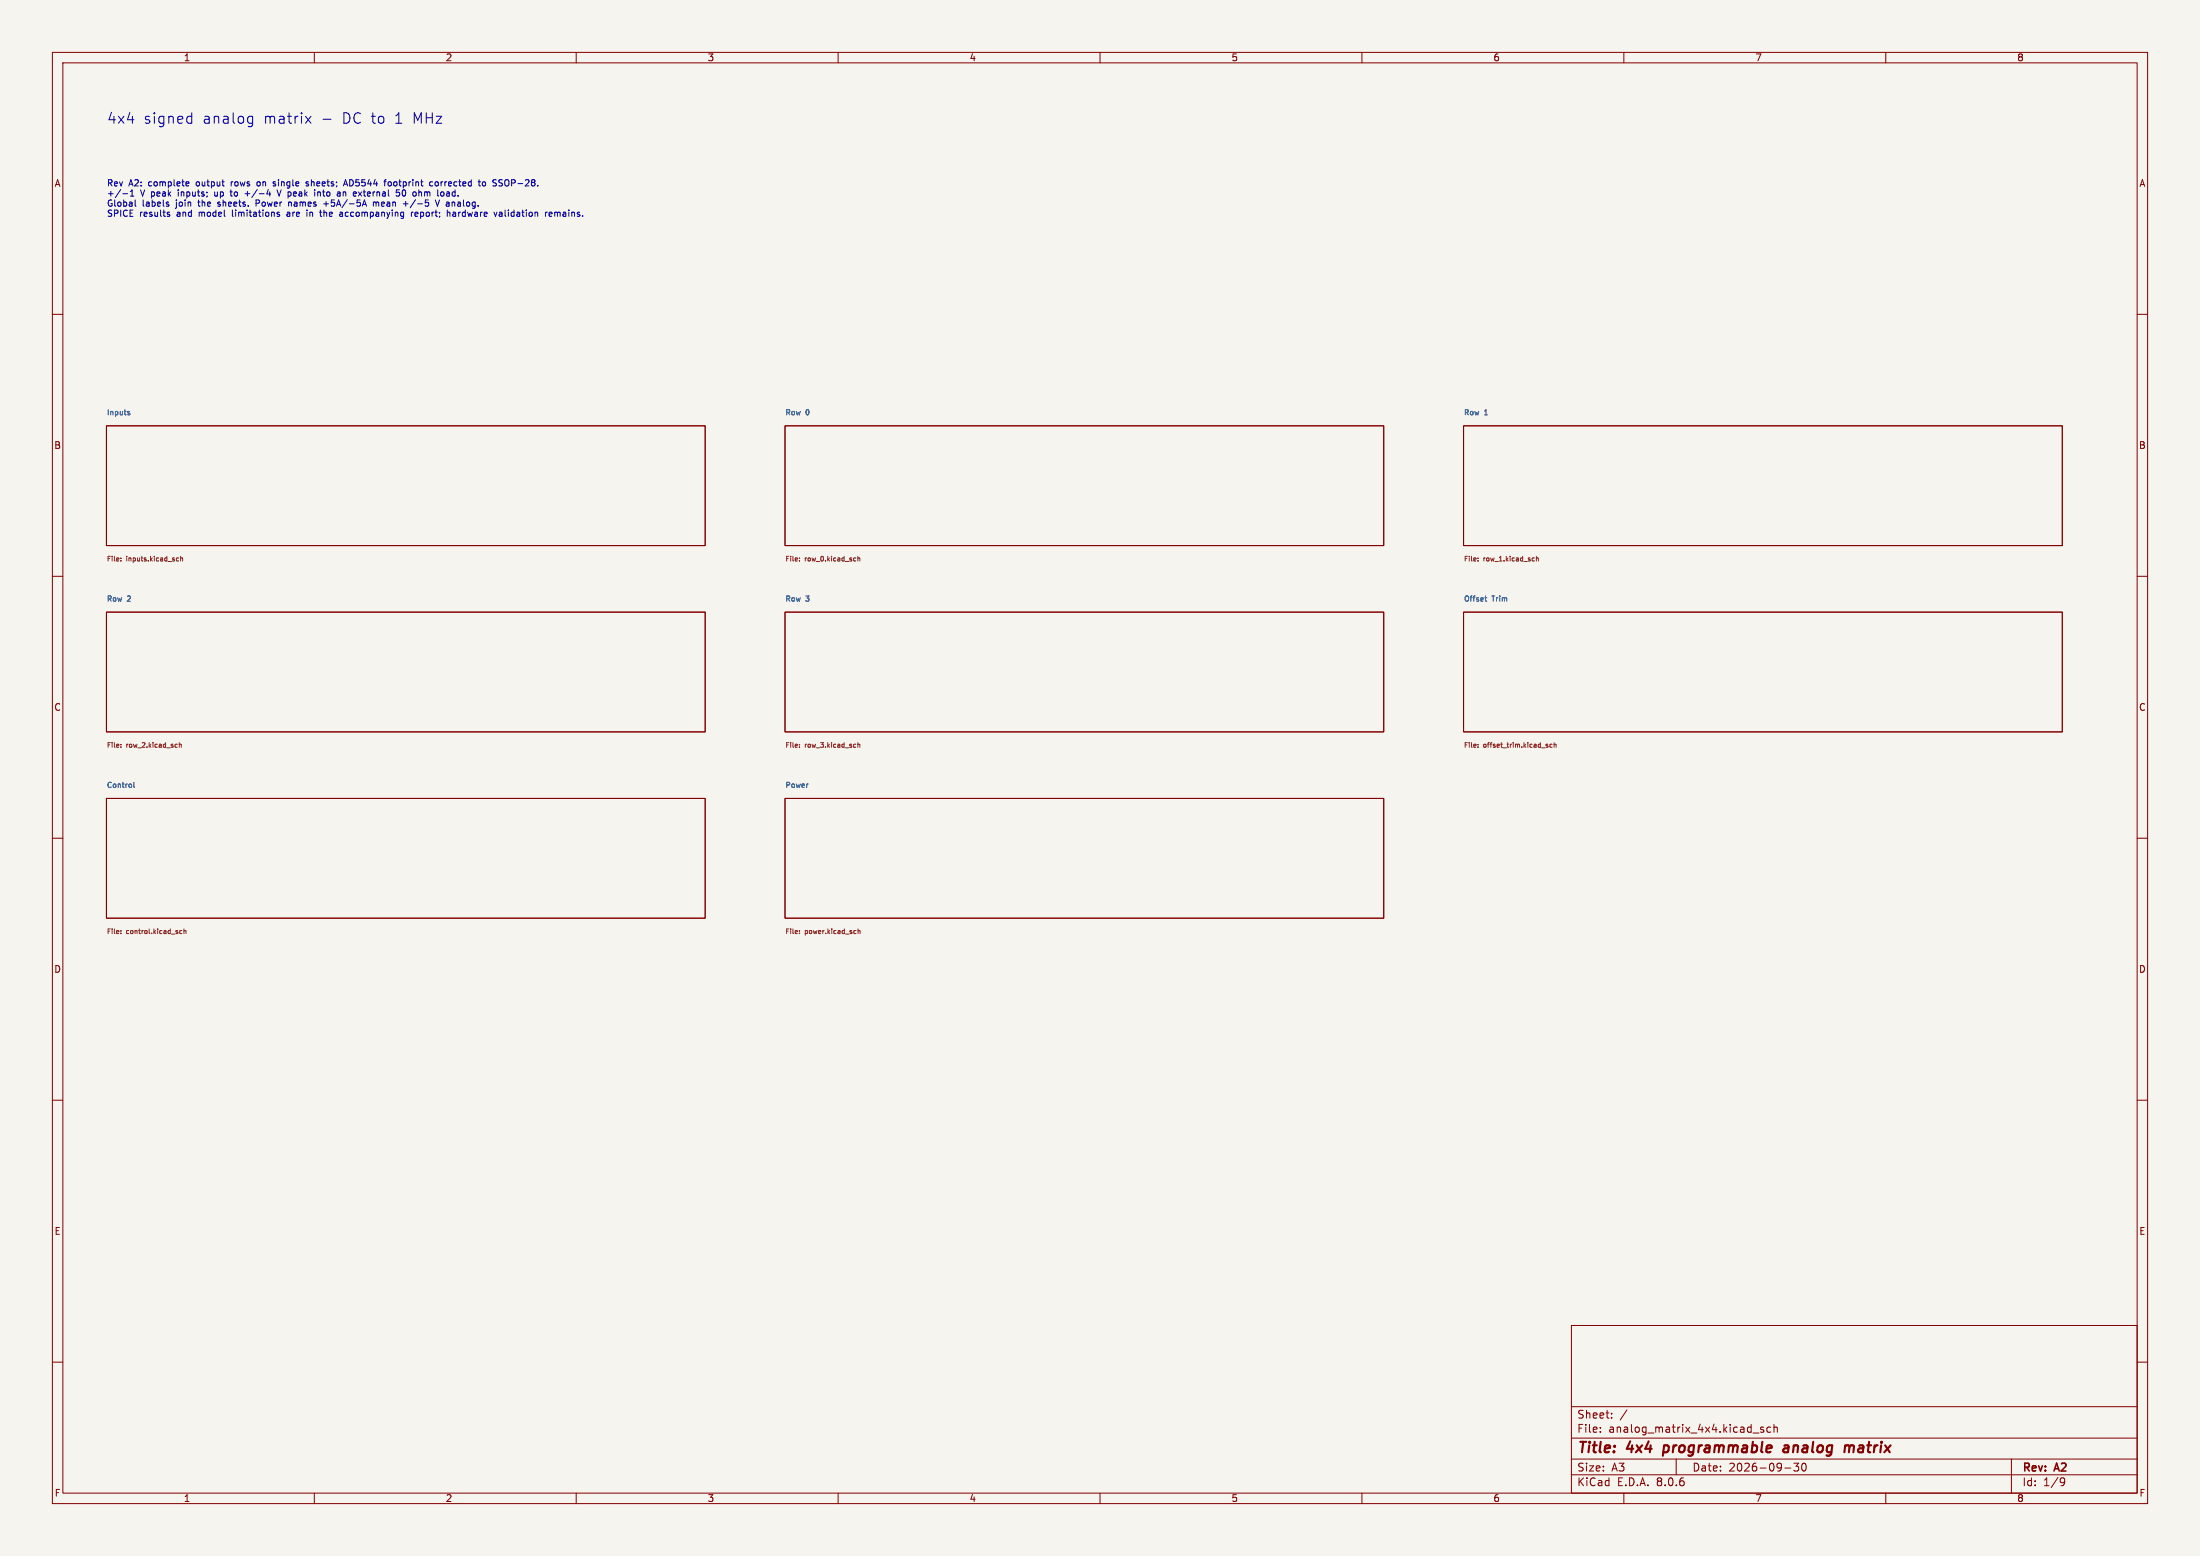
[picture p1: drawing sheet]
<svg xmlns="http://www.w3.org/2000/svg" width="420mm" height="297mm" viewBox="0 0 420 297" stroke-linecap="round" stroke-linejoin="round" font-family="sans-serif">
<path d="M0 0h420v297h-420z" fill="#f5f4ef" stroke="#f5f4ef" stroke-width=".19"/>
<g fill="none" stroke="#840000" stroke-width=".19">
<path d="M10 10h400v277h-400zM12 12h396v273h-396zM60 10v2M110 10v2M160 10v2M210 10v2M260 10v2M310 10v2M360 10v2M10 60h2M408 60h2M20.3 81.3h114.3v22.8h-114.3z"/>
<path d="M149.9 81.3h114.3v22.8h-114.3zM279.4 81.3h114.3v22.8h-114.3zM10 110h2M20.3 116.8h114.3v22.9h-114.3zM149.9 116.8h114.3v22.9h-114.3zM279.4 116.8h114.3v22.9h-114.3zM408 110h2M10 160h2M20.3 152.4h114.3v22.9h-114.3zM149.9 152.4h114.3v22.9h-114.3zM408 160h2M10 210h2"/>
<path d="M408 210h2M10 260h2M300 253h108v32h-108zM408 260h2M300 278.5h108M300 274.5h108M300 268.5h108M305.5 273.2v.2M305.5 272.5v.1M307.7 270.5v.2M307.7 269.8v.1M310.6 269.1l-1.3 1.9"/>
<path d="M320 278.5v3M334.7 273.5h1.1M336.7 272.5l-.4-.1-.2 .2 .1 .2 .5 .2v.3h-.6M338 272.5l-.4-.1-.3 .3 .1 .6h.6M338.7 272.5l.2-.1 .3 .1 .1 .9M338.7 271.9v1.5M343.4 279.3l-.5 .6 .4 .1v.6l-.2 .2-.7-.2M344.1 279.4a.81 .81 0 0 0 .3 1.4l.3-.2 .1-.4-.1-.8M384 278.5v6.5M60 285v2M110 285v2M160 285v2"/>
<path d="M210 285v2M260 285v2M300 281.5h108M310 285v2M340.7 280.2h1.2M360 285v2M393.6 282.1l.5 .1a.99 .99 0 0 1-.4 1.4h-.3M394.2 282.7l-.3 .3h-.3"/>
</g>
<path d="M317.7 275.9l-.3 2M340.6 276h.8M341.4 276.3l-.6 .1a.4 .4 0 0 0-.4 .4 .4 .4 0 0 0 .3 .4l.6-.1M352.2 276.1a.49 .49 0 0 1 .9 .1M352.3 275.9l-.2 1.3M353.1 276.2l-.1 1M353.9 276a.5 .5 0 0 0-.8 .2" fill="none" stroke="#840000" stroke-width=".4"/>
<path d="M24.5 78.9l.3 .2-.3 .1M24.5 78.5l.3 .1M283.5 114.1h.3M283.6 113.8v.8l.2 .2M25.6 149.3v.9l.1 .1M154.2 149.6h.1" fill="none" stroke="#006464" stroke-width=".19"/>
<g fill="none" stroke="#725600" stroke-width=".19">
<path d="M23.1 107v.1M23.1 106.5v.1M33.7 107h.4M33.7 106.5h.4M34.5 106.6l.3-.1 .1 .6M34.5 106.2v.9M152.6 107v.1M152.6 106.5v.1M163.8 106.6l.3-.1v.6M163.8 106.2v.9M282.2 107v.1M282.2 106.5v.1"/>
<path d="M293.3 106.6l.3-.1 .1 .6M293.3 106.2v.9M23.1 142.1v.1M23.1 142.6h.1M34.2 141.7v.9M34.2 142.1h.4v.5M152.6 142.1v.1M152.6 142.6h.1M163.8 142.1h.3v.5M163.8 141.7v.9M282.2 142.1v.1M282.2 142.6h.1"/>
<path d="M295.3 142l.2 .1M295.3 142.3l.2 .2-.3 .1M296.3 142.1l-.3-.1-.1 .2 .1 .4h.3M296.7 142.1h.3l.1 .5M296.7 141.7v.9M23.1 177.7h.1M23.1 178.1v.1M34.7 177.7l-.2-.1-.2 .2 .1 .4h.3M35.1 177.7h.4v.5M35.1 177.3v.9M152.6 177.7h.1M152.6 178.1v.1"/>
<path d="M163.3 177.6l.1 .1M163.4 178.2h-.1M163.8 177.7h.3l.1 .5M163.8 177.3v.9"/>
</g>
<g fill="none" stroke="#0000c2" stroke-width=".19">
<path d="M23.4 37h1M24.9 37.4h.7M24.9 36.6l.3-.4v1.2M25.8 38.2v1l.2 .2M31.9 39h.3v.2l-.4 .2M35.7 34.7l.3 .1 .1 .2-.6 .1M36 35.4l-.3 .1M36 22.2l.6 .1M36.6 21.5v2M36.6 23.4l-.6 .1M41 36.6v.8M41.6 39.3l.1 .1"/>
<path d="M41.6 38.6v.3M43.9 36.6h.5M44.1 36.2v1.1l.1 .1M44.1 34.7v.8M44.2 34.8l-.1 .1M46.8 37h.9M47.7 22.2l.5 .1M48.2 23.4l-.5 .1M48.2 22.2v1.6a.54 .54 0 0 1-.6 .4M48.9 38.2v1.2M48.9 38.8h.4M49.4 34.7l-.4 .2 .1 .5 .3 .1"/>
<path d="M51.2 36.2l-.3 .8h.8M51.5 36.6v.8M52.1 35.4h.5M52.1 34.9l.5 .3M52.6 34.8l-.3-.1-.2 .2M52.9 36.2l.4 1.2 .4-1.2M55.1 38.6v.8M55.2 38.6l-.1 .1M58.3 22.2l1.1 1.3M58.9 34.8l-.3-.1-.2 .2 .1 .1 .4 .2v.2h-.5M59.4 22.2l-1.1 1.3M60.6 36.7h.5l.1 .7"/>
<path d="M60.6 36.6v.8M61.7 22.8h1.5M61.8 38.9h.9M62.2 38.4v1M64.8 36.6l.1 .2v.6M64.9 37.4h-.1M64.9 36.9l-.1 .1M65.5 36.6v.8M65.6 35.5l.4-1.2 .4 1.2M65.7 35.2h.5M65.8 36.6l-.3 .1M68.4 36.6l.6 .8"/>
<path d="M69 36.6l-.6 .8M69.3 39h.5M69.6 38.2l.4 1.2M71.3 38.6v.8M71.3 38.7l.3-.1 .2 .1M71.8 38.7v.7M72.2 38.6h-.2l-.2 .1M73.3 34.7h.4M73.6 34.3h.1M74.5 34.7l-.4 .2v.5l.4 .1M76.1 36.7l.2 .2v.3l-.2 .2h-.3M76.8 36.7l.1 .7h.3l.2-.2"/>
<path d="M77 38.9h.9M77.4 38.4v1M80.4 36.7l.1 .7M82.6 34.8l-.4-.1-.2 .2 .1 .5h.5M83.1 38.2l.4 1.2 .4-1.2M83.4 34.7l-.4 .2 .1 .5 .3 .1M85.3 36.7l.3-.1 .2 .2M85.8 36.9l-.6 .2 .2 .3h.4M91.3 34.7h.4M91.4 34.3v1l.3 .2M92.1 34.8l.2-.1 .3 .1 .1 .5-.1 .1h-.5zM95.3 34.4h.6"/>
<path d="M95.3 34.8l.6 .4M95.9 35.3l-.2 .2-.5-.1M32.1 40.9l.3 .1v.1l-.4 .2M32.1 40.5l.3 .1M44.4 40.1v1.1M53.3 40.6l-.3-.1-.1 .2v.1l.4 .2v.2h-.4M55.2 40.5l-.4 .1M55.2 40.8h-.3l-.1 .2v.2l.4 .1M58.6 40.5v.8M61 40.5h.4M61.2 41.2l.2 .1M65 40.5l.3 .1 .1 .7"/>
<path d="M65.4 41.2l-.4 .1M65.4 40.8h-.4M78.5 40.5v.8M78.9 40.5l-.4 .2M79.7 40.6l-.3-.1-.2 .2 .1 .5h.4M79.8 40.8l-.6 .1M85.4 40.1v1.2M85.4 40.6h.1M85.8 40.6l.1 .7M86.9 40.8h-.3l-.2 .2 .1 .2 .4 .1M94.9 40.5l-.3 .8M95.3 40.6h.5v.7"/>
<path d="M95.8 40.8l-.5 .2 .1 .3 .4-.1M104.1 40.5v.8M104.5 40.5l-.4 .2M104.8 40.9l.6-.1-.1-.2-.3-.1-.2 .2 .1 .5h.4"/>
</g>
<g font-size="2.8" fill="#0000c2">
<text x="20.3" y="23.8">4x4</text>
<text x="27.3" y="23.8">signed</text>
<text x="38.6" y="23.8">analog</text>
<text x="50.3" y="23.8">matrix</text>
<text x="65.4" y="23.8">DC to</text>
<text x="75.5" y="23.8">1 MHz</text>
</g>
<g font-size="2.8" fill="#840000">
<text x="301" y="277.9">Title:</text>
<text x="310.6" y="277.9">4x4</text>
<text x="318.4" y="277.9">programmable</text>
<text x="342.2" y="277.9">analog</text>
<text x="354.6" y="277.9">matrix</text>
</g>
<g font-size="2.1" fill="#840000">
<text x="301" y="273.7">File:</text>
<text x="301" y="271">Sheet:</text>
<text x="307.1" y="273.7">analog_matrix_4x4.kicad_sch</text>
<text x="301" y="281.1">Size:</text>
<text x="307.6" y="281.1">A3</text>
<text x="323" y="281.1">Date:</text>
<text x="330" y="281.1">2026-09-30</text>
<text x="386" y="281.3">Rev:</text>
<text x="392.4" y="281.3">A2</text>
<text x="301" y="283.9">KiCad</text>
<text x="308.7" y="283.9">E.D.A.</text>
<text x="316.3" y="283.9">8.0.6</text>
<text x="386" y="283.9">Id:</text>
<text x="390.1" y="283.9">1/9</text>
</g>
<g font-size="1.8" fill="#840000">
<text x="35" y="11.9">1</text>
<text x="85" y="11.9">2</text>
<text x="135" y="11.9">3</text>
<text x="185" y="11.9">4</text>
<text x="235" y="11.9">5</text>
<text x="285" y="11.9">6</text>
<text x="335" y="11.9">7</text>
<text x="385" y="11.9">8</text>
<text x="10.3" y="35.9">A</text>
<text x="408.3" y="35.9">A</text>
<text x="10.3" y="85.9">B</text>
<text x="408.2" y="85.9">B</text>
<text x="10.3" y="135.9">C</text>
<text x="408.2" y="135.9">C</text>
<text x="10.3" y="185.9">D</text>
<text x="408.2" y="185.9">D</text>
<text x="10.3" y="235.9">E</text>
<text x="408.3" y="235.9">E</text>
<text x="10.3" y="285.9">F</text>
<text x="35" y="286.9">1</text>
<text x="85" y="286.9">2</text>
<text x="135" y="286.9">3</text>
<text x="185" y="286.9">4</text>
<text x="235" y="286.9">5</text>
<text x="285" y="286.9">6</text>
<text x="335" y="286.9">7</text>
<text x="385" y="286.9">8</text>
<text x="408.3" y="285.9">F</text>
</g>
<g font-size="1.7" fill="#0000c2">
<text x="20.3" y="35.8">Rev</text>
<text x="24.6" y="35.8">A2:</text>
<text x="28.5" y="35.8">complete</text>
<text x="37.8" y="35.8">output</text>
<text x="44.6" y="35.8">rows</text>
<text x="49.8" y="35.8">on</text>
<text x="53.1" y="35.8">single</text>
<text x="59.6" y="35.8">sheets;</text>
<text x="67.1" y="35.8">AD5544</text>
<text x="75" y="35.8">footprint</text>
<text x="83.9" y="35.8">corrected</text>
<text x="93.5" y="35.8">to</text>
<text x="96.4" y="35.8">SSOP-28.</text>
<text x="20.3" y="37.7">+/-1</text>
<text x="20.3" y="39.6">Global</text>
<text x="20.3" y="41.6">SPICE</text>
<text x="26.7" y="41.6">results</text>
<text x="26.8" y="37.7">V peak</text>
<text x="27.2" y="39.6">labels</text>
<text x="33.7" y="39.6">join</text>
<text x="33.9" y="41.6">and</text>
<text x="34.3" y="37.7">inputs;</text>
<text x="38.2" y="39.6">the</text>
<text x="38.3" y="41.6">model</text>
<text x="41.5" y="37.7">up</text>
<text x="42.1" y="39.6">sheets.</text>
<text x="44.8" y="37.7">to</text>
<text x="44.8" y="41.6">limitations</text>
<text x="47.7" y="37.7">+/-4</text>
<text x="49.6" y="39.6">Power</text>
<text x="54.2" y="37.7">V peak</text>
<text x="55.5" y="41.6">are</text>
<text x="56" y="39.6">names</text>
<text x="59.5" y="41.6">in</text>
<text x="61.6" y="37.7">into</text>
<text x="62.3" y="41.6">the</text>
<text x="62.9" y="39.6">+5A/-5A</text>
<text x="66.2" y="37.7">an</text>
<text x="66.2" y="41.6">accompanying</text>
<text x="69.5" y="37.7">external</text>
<text x="72.6" y="39.6">mean</text>
<text x="77.9" y="37.7">50</text>
<text x="78.6" y="39.6">+/-5</text>
<text x="80.1" y="41.6">report;</text>
<text x="81.3" y="37.7">ohm</text>
<text x="85.1" y="39.6">V analog.</text>
<text x="86.2" y="37.7">load.</text>
<text x="87.2" y="41.6">hardware</text>
<text x="96.4" y="41.6">validation</text>
<text x="106.4" y="41.6">remains.</text>
</g>
<g font-size="1.4" fill="#006464">
<text x="20.3" y="79.5">Inputs</text>
<text x="149.9" y="79.5">Row</text>
<text x="153.8" y="79.5">0</text>
<text x="279.4" y="79.5">Row</text>
<text x="283.4" y="79.5">1</text>
<text x="20.3" y="115">Row</text>
<text x="24.3" y="115">2</text>
<text x="149.9" y="115">Row</text>
<text x="153.8" y="115">3</text>
<text x="279.4" y="115">Offset</text>
<text x="284.8" y="115">Trim</text>
<text x="20.3" y="150.6">Control</text>
<text x="149.9" y="150.6">Power</text>
</g>
<g font-size="1.3" fill="#725600">
<text x="20.3" y="107.4">File:</text>
<text x="24.2" y="107.4">inputs.kicad_sch</text>
<text x="149.9" y="107.4">File:</text>
<text x="153.7" y="107.4">row_0.kicad_sch</text>
<text x="279.4" y="107.4">File:</text>
<text x="283.2" y="107.4">row_1.kicad_sch</text>
<text x="20.3" y="142.9">File:</text>
<text x="24.2" y="142.9">row_2.kicad_sch</text>
<text x="149.9" y="142.9">File:</text>
<text x="153.7" y="142.9">row_3.kicad_sch</text>
<text x="279.4" y="142.9">File:</text>
<text x="283.2" y="142.9">offset_trim.kicad_sch</text>
<text x="20.3" y="178.5">File:</text>
<text x="24.2" y="178.5">control.kicad_sch</text>
<text x="149.9" y="178.5">File:</text>
<text x="153.7" y="178.5">power.kicad_sch</text>
</g>
</svg>
